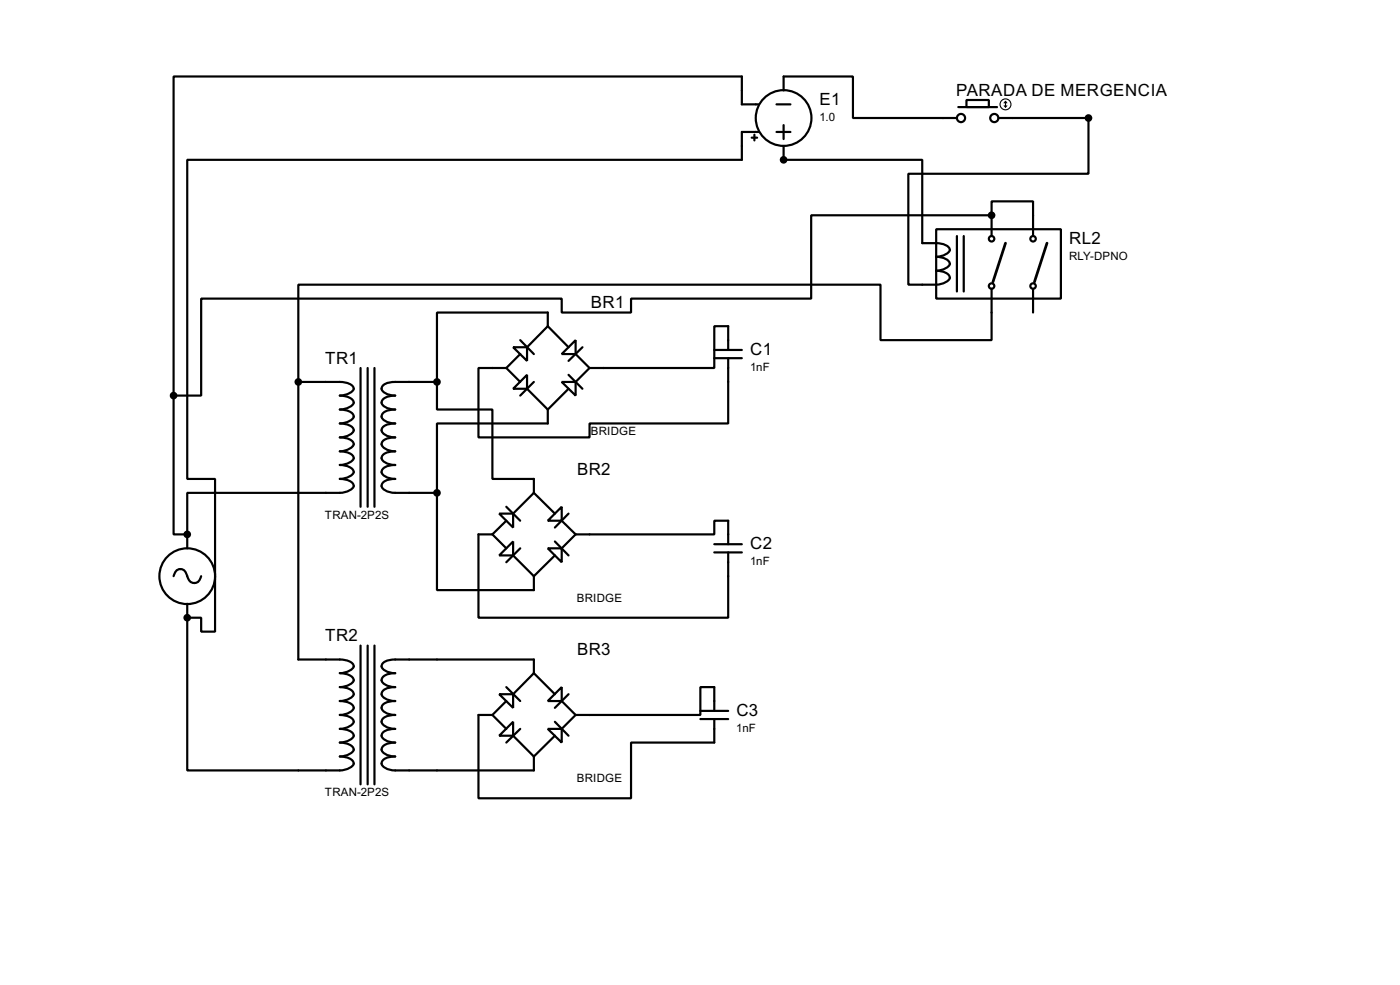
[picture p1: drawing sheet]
<svg xmlns="http://www.w3.org/2000/svg" width="256mm" height="180mm" viewBox="0 0 256 180" stroke-linecap="round" stroke-linejoin="round" font-family="sans-serif">
<g fill="none" stroke="#000" stroke-width=".4">
<path d="M139 19.1h-3.1v-5.1h-104.1v58.4M142.3 19.1h2.5M143.6 16.6v-2.6h12.7v7.6h19M175.6 19.6h7.1M177.1 18.3h4.1v1.3h-4.1zM137.7 25.2h1M138.2 24.7v1M139 24.2h-3.1v5.1h-101.6v58.4h5.1v27.9h-2.5v-2.5h-2.6M142.3 24.2h2.5M143.6 22.9v2.6M181.7 39.4h-33.1v15.3h-33v2.5h-12.7v-2.5h-66v17.7h-5.1M181.7 39.4v-2.5h7.6v6.3"/>
<path d="M181.7 39.4v3.8M182.9 21.6h16.5v10.2h-33v20.3h2.6a6.9 6.9 0 0 0 4.2-.4 .89 .89 0 0 0 .8-.9 .89 .89 0 0 0-.8-.9l-1.7-.3a2.65 2.65 0 0 0 2.5-1.3 2.29 2.29 0 0 0-2.5-1.3 2.65 2.65 0 0 0 2.5-1.2 2.27 2.27 0 0 0-2.5-1.3h-2.5v-15.2h-25.4v-2.6M100.4 59.7v-2.5h-20.3v12.7M100.4 59.7l-3.8 3.9M100.4 59.7l3.8 3.9M171.5 42h22.9v12.7h-22.9zM175.3 43.2v10.2M176.6 43.2v10.2M181.7 52.9v9.4h-20.4v-10.2h-106.6v17.8M189.3 52.9v4.3M31.8 72.4v25.4h2.5M54.7 69.9h7.6a3.2 3.2 0 0 1 2.4 .9 .86 .86 0 0 1-.7 1.2l-1.1 .3-.6 .1a2.33 2.33 0 0 1 2.5 1.3 2.68 2.68 0 0 1-2.5 1.3 3.1 3.1 0 0 1 2.4 .9 .88 .88 0 0 1-.7 1.2l-1.1 .3-.6 .1a3.2 3.2 0 0 1 2.4 .9 .9 .9 0 0 1-.7 1.2l-1.1 .4-.6 .1a3.2 3.2 0 0 1 2.4 .8 .89 .89 0 0 1-.7 1.2l-1.1 .4-.6 .1a3.2 3.2 0 0 1 2.4 .9 .86 .86 0 0 1-.7 1.2l-1.1 .3-.6 .1a2.33 2.33 0 0 1 2.5 1.3 2.68 2.68 0 0 1-2.5 1.3 3.1 3.1 0 0 1 2.4 .9 .88 .88 0 0 1-.7 1.2l-1.1 .3-.6 .1h-28v7.6"/>
<path d="M54.7 69.9v50.8h7.6a3.2 3.2 0 0 1 2.4 .9 .86 .86 0 0 1-.7 1.2l-1.1 .3-.6 .1a2.33 2.33 0 0 1 2.5 1.3 2.68 2.68 0 0 1-2.5 1.3 3.1 3.1 0 0 1 2.4 .9 .88 .88 0 0 1-.7 1.2l-1.1 .3-.6 .1a3.2 3.2 0 0 1 2.4 .9 .9 .9 0 0 1-.7 1.2l-1.1 .4-.6 .1a3.2 3.2 0 0 1 2.4 .8 .89 .89 0 0 1-.7 1.2l-1.1 .4-.6 .1a3.2 3.2 0 0 1 2.4 .9 .86 .86 0 0 1-.7 1.2l-1.1 .3-.6 .1a2.33 2.33 0 0 1 2.5 1.3 2.68 2.68 0 0 1-2.5 1.3 3.1 3.1 0 0 1 2.4 .9 .88 .88 0 0 1-.7 1.2l-1.1 .3-.6 .1h-28v-27.9M66.1 67.4v25.4M67.4 67.4v25.4M68.6 67.4v25.4M80.1 69.9v5.1h10.1v12.7h7.6v2.5M80.1 69.9h-7.7a2.84 2.84 0 0 0-2.4 .9 .88 .88 0 0 0 .6 1.2l1.1 .3 .7 .1a2.8 2.8 0 0 0-2.4 .9 .89 .89 0 0 0 .6 1.2l1.1 .4 .7 .1a2.77 2.77 0 0 0-2.4 .9 .9 .9 0 0 0 .6 1.2l1.1 .3 .7 .1a2.84 2.84 0 0 0-2.4 .9 .93 .93 0 0 0 .6 1.2l1.1 .4 .7 .1a2.84 2.84 0 0 0-2.4 .8 .91 .91 0 0 0 .6 1.2l1.1 .4 .7 .1a2.84 2.84 0 0 0-2.4 .9 .88 .88 0 0 0 .6 1.2l1.1 .3 .7 .1a2.8 2.8 0 0 0-2.4 .9 .89 .89 0 0 0 .6 1.2l1.1 .4 .7 .1a2.77 2.77 0 0 0-2.4 .9 .9 .9 0 0 0 .6 1.2l1.1 .3 .7 .1h7.7M92.8 67.4l2.5 2.5M94 63.6h2.6v2.5zM94 71.2l2.6-2.6v2.6zM95.3 62.3l2.5 2.5M95.3 64.8l-2.5 2.6M96.6 71.2l3.8 3.8"/>
<path d="M97.8 69.9l-2.5 2.5M100.4 75v2.5h-20.3v12.7M102.9 69.9h2.6v2.5zM104.2 68.6l2.5 2.6M104.2 71.2l-3.8 3.8M105.5 62.3v2.5h-2.6zM105.5 64.8l2.5 2.6M106.7 63.6l-2.5 2.5M108 67.4l-2.5 2.5M130.9 65.6h5M130.9 64.1h5M133.4 65.6v11.9h-25.4v2.6h-20.3v-12.7h5.1"/>
<path d="M133.4 64.1v-4.4h-2.5v7.7h-22.9M34.3 97.8v2.6M80.1 90.2v17.8h17.7v-2.5M90.2 97.8h-2.5v15.3h45.7v-12M90.2 97.8l2.6 2.6M91.5 94h2.5v2.6zM92.8 92.8l2.5 2.5M92.8 95.3l-2.6 2.5M97.8 90.2l-3.8 3.8M97.8 90.2l3.9 3.8M100.4 95.3l2.5-2.5v2.5zM101.7 99.1l2.5 2.6"/>
<path d="M102.9 95.3l2.6 2.5M104.2 94l-2.5 2.6M105.5 97.8h25.4v-2.5h2.5v4.3M105.5 97.8l-2.6 2.6M130.9 99.6h5M31.8 105.5a1.25 1.25 0 0 1 1.9-1.1l.6 1.1a1.28 1.28 0 0 0 1.3 1.2 1.28 1.28 0 0 0 1.3-1.2M34.3 110.5v2.6M66.1 118.2v25.4M67.4 118.2v25.4M68.6 118.2v25.4M91.5 101.7l2.5-2.6v2.6zM94 101.7l3.8 3.8"/>
<path d="M95.3 100.4l-2.5 2.5M100.4 100.4h2.5v2.5zM101.7 101.7l-3.9 3.8M130.9 101.1h5M90.2 130.9h-2.5v15.2h27.9v-10.2h15.3v-4.3M90.2 130.9l2.6 2.5M91.5 127.1h2.5v2.5zM91.5 134.7l2.5-2.6v2.6zM92.8 125.8l2.5 2.5M92.8 128.3l-2.6 2.6M94 134.7l3.8 3.8M95.3 133.4l-2.5 2.5"/>
<path d="M97.8 123.2v-2.5h-25.4a2.84 2.84 0 0 0-2.4 .9 .88 .88 0 0 0 .6 1.2l1.1 .3 .7 .1a2.8 2.8 0 0 0-2.4 .9 .89 .89 0 0 0 .6 1.2l1.1 .4 .7 .1a2.77 2.77 0 0 0-2.4 .9 .9 .9 0 0 0 .6 1.2l1.1 .3 .7 .1a2.84 2.84 0 0 0-2.4 .9 .93 .93 0 0 0 .6 1.2l1.1 .4 .7 .1a2.84 2.84 0 0 0-2.4 .8 .91 .91 0 0 0 .6 1.2l1.1 .4 .7 .1a2.84 2.84 0 0 0-2.4 .9 .88 .88 0 0 0 .6 1.2l1.1 .3 .7 .1a2.8 2.8 0 0 0-2.4 .9 .89 .89 0 0 0 .6 1.2l1.1 .4 .7 .1a2.77 2.77 0 0 0-2.4 .9 .9 .9 0 0 0 .6 1.2l1.1 .3 .7 .1h25.4v-2.5M97.8 123.2l-3.8 3.9M97.8 123.2l3.9 3.9M100.4 133.4h2.5v2.5zM100.4 128.3l2.5-2.5v2.5zM101.7 132.1l2.5 2.6M101.7 134.7l-3.9 3.8M102.9 128.3l2.6 2.6M104.2 127.1l-2.5 2.5M105.5 130.9l-2.6 2.5M128.3 131.6h5.1M128.3 130.1h5.1"/>
<path d="M130.9 130.1v-4.3h-2.6v5.1h-22.8"/>
<circle cx="143.5" cy="21.6" r="5.1"/>
<circle cx="176" cy="21.6" r=".75"/>
<circle cx="182.1" cy="21.6" r=".75"/>
<circle cx="181.6" cy="52.4" r=".5"/>
<circle cx="181.6" cy="43.7" r=".5"/>
<circle cx="189.2" cy="43.7" r=".5"/>
<circle cx="189.2" cy="52.4" r=".5"/>
<circle cx="34.3" cy="105.5" r="5.1"/>
</g>
<g fill="#000">
<circle cx="143.6" cy="29.3" r=".2"/>
<circle cx="181.7" cy="39.4" r=".2"/>
<circle cx="54.7" cy="69.9" r=".2"/>
<circle cx="80.1" cy="69.9" r=".2"/>
<circle cx="34.3" cy="97.8" r=".2"/>
<circle cx="80.1" cy="90.2" r=".2"/>
<circle cx="34.3" cy="113.1" r=".2"/>
</g>
<path d="M184.2 44.5l-2.3 7.1M191.8 44.5l-2.3 7.1" fill="none" stroke="#000" stroke-width=".5"/>
<g fill="#000" stroke="#000" stroke-width=".4">
<circle cx="143.5" cy="29.3" r=".5"/>
<circle cx="181.6" cy="39.4" r=".5"/>
<circle cx="199.4" cy="21.6" r=".5"/>
<circle cx="31.8" cy="72.4" r=".5"/>
<circle cx="54.6" cy="69.9" r=".5"/>
<circle cx="80" cy="69.9" r=".5"/>
<circle cx="34.3" cy="97.8" r=".5"/>
<circle cx="80" cy="90.2" r=".5"/>
<circle cx="34.3" cy="113.1" r=".5"/>
</g>
<g fill="none" stroke="#000" stroke-width=".2">
<path d="M184 19.4l.2 .2M184.2 18.6v1M184.2 18.6l-.2 .3M184.2 18.6l.3 .3M184.5 19.4l-.3 .2"/>
<circle cx="184.2" cy="19.1" r="1"/>
</g>
<g font-size="3.5">
<text x="175.2" y="17.5">PARADA DE MERGENCIA</text>
<text x="150.2" y="19.2">E1</text>
<text x="195.9" y="44.6">RL2</text>
<text x="108.3" y="56.4">BR1</text>
<text x="137.5" y="64.9">C1</text>
<text x="59.6" y="66.6">TR1</text>
<text x="105.7" y="86.9">BR2</text>
<text x="137.5" y="100.5">C2</text>
<text x="59.6" y="117.4">TR2</text>
<text x="105.7" y="119.9">BR3</text>
<text x="134.9" y="131">C3</text>
</g>
<g font-size="2.4">
<text x="150.1" y="22.2">1.0</text>
<text x="195.8" y="47.6">RLY-DPNO</text>
<text x="137.4" y="67.9">1nF</text>
<text x="108.2" y="79.7">BRIDGE</text>
<text x="59.5" y="95">TRAN-2P2S</text>
<text x="137.4" y="103.5">1nF</text>
<text x="105.7" y="110.2">BRIDGE</text>
<text x="134.9" y="133.9">1nF</text>
<text x="105.7" y="143.2">BRIDGE</text>
<text x="59.5" y="145.8">TRAN-2P2S</text>
</g>
</svg>
